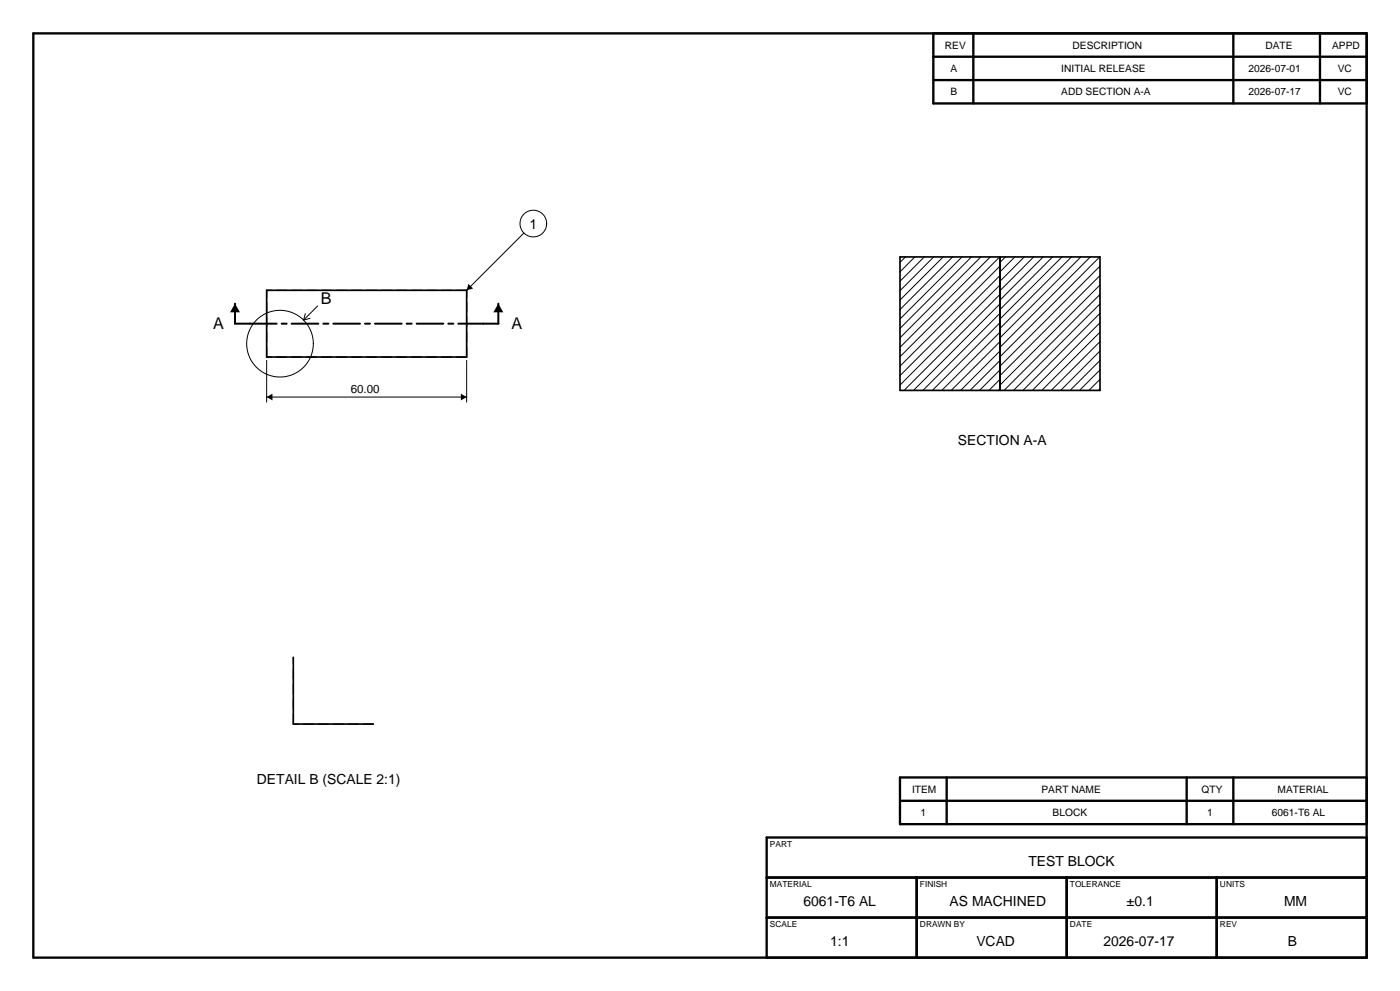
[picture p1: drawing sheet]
<svg xmlns="http://www.w3.org/2000/svg" width="420mm" height="297mm" viewBox="0 0 420 297" stroke-linecap="round" stroke-linejoin="round" font-family="sans-serif">
<g fill="none" stroke="#000" stroke-width=".7">
<path d="M10 10h400v277h-400zM280 10v21h130M280 17h130M292 10v21M370 10v21M396 10v21M280 24h130M284 233v14M356 233v14M370 233v14M410 233h-140v14h140M270 240h140"/>
<path d="M410 251h-180v36M230 275h180M230 263h180M275 263v24M320 263v24M365 263v24"/>
</g>
<path d="M270 77h60v40h-60zM300 77v40M80 87h60v20h-60zM88 197v20h24" fill="none" stroke="#000" stroke-width=".5"/>
<path d="M140 87h-60M80 107v-20M140 107h-60M140 107v-20M88 217v-20M112 217h-24" fill="none" stroke="#000" stroke-width=".35" stroke-dasharray="3 1.5"/>
<g fill="none" stroke="#000" stroke-width=".3">
<path d="M157.2 69.8l-17.2 17.2M271.6 77l-1.6 1.6M274.5 77l-4.5 4.5M277.3 77l-7.3 7.3M280.1 77l-10.1 10.1M282.9 77l-12.9 12.9M285.8 77l-15.8 15.8M288.6 77l-18.6 18.6M291.4 77l-21.4 21.4M294.3 77l-24.3 24.3M297.1 77l-27.1 27.1M299.9 77l-29.9 29.9"/>
<path d="M300 79.7l-30 30M301.6 77l-1.6 1.6M304.5 77l-4.5 4.5M307.3 77l-7.3 7.3M310.1 77l-10.1 10.1M312.9 77l-12.9 12.9M315.8 77l-15.8 15.8M318.6 77l-18.6 18.6M321.4 77l-21.4 21.4M324.3 77l-24.3 24.3M327.1 77l-27.1 27.1M329.9 77l-29.9 29.9"/>
<path d="M330 79.7l-30 30M91.6 94l-.5 1.9M93 95.4l-1.9 .5M95.3 91.7l-4.2 4.2M300 82.6l-30 30M300 85.4l-30 30M300 88.2l-28.8 28.8M300 91.1l-25.9 25.9M300 93.9l-23.1 23.1M300 96.7l-20.3 20.3M300 99.5l-17.5 17.5M330 85.4l-30 30"/>
<path d="M330 82.6l-30 30M330 88.2l-28.8 28.8M330 91.1l-25.9 25.9M330 93.9l-23.1 23.1M330 96.7l-20.3 20.3M330 99.5l-17.5 17.5M80 119h60M80 108v12.5M140 108v12.5M300 102.4l-14.6 14.6M300 105.2l-11.8 11.8M300 108l-9 9"/>
<path d="M300 110.9l-6.1 6.1M300 113.7l-3.3 3.3M300 116.5l-.5 .5M330 102.4l-14.6 14.6M330 105.2l-11.8 11.8M330 108l-9 9M330 110.9l-6.1 6.1M330 113.7l-3.3 3.3M330 116.5l-.5 .5"/>
<circle cx="160" cy="67" r="4"/>
<circle cx="84" cy="103" r="10"/>
</g>
<path d="M70.5 91l1.5 2.6h-3zM140.5 85.1l1.4 1.4-1.9 .5zM149.5 91l1.5 2.6h-3zM80 119l1.7-1v2zM138.3 118l1.7 1-1.7 1z" fill="#000"/>
<path d="M70.5 97v-6M75 97h-4.5M75 97h70M145 97h4.5M149.5 97v-6" fill="none" stroke="#000" stroke-width=".6" stroke-dasharray="8 1.5 1.5 1.5"/>
<g font-size="4.9">
<text x="96.2" y="91.2">B</text>
<text x="63.9" y="98.7">A</text>
<text x="153.4" y="98.7">A</text>
</g>
<g font-size="4.2">
<text x="158.9" y="68.5">1</text>
<text x="287.4" y="133.5">SECTION A-A</text>
<text x="77.1" y="235">DETAIL B (SCALE 2:1)</text>
<text x="308.5" y="259.5">TEST BLOCK</text>
<text x="241" y="271.5">6061-T6 AL</text>
<text x="284.9" y="271.5">AS MACHINED</text>
<text x="337.9" y="271.5">±0.1</text>
<text x="385.2" y="271.5">MM</text>
<text x="249.1" y="283.5">1:1</text>
<text x="292.9" y="283.5">VCAD</text>
<text x="331" y="283.5">2026-07-17</text>
<text x="386.4" y="283.5">B</text>
</g>
<text font-size="3.5" x="105.2" y="117.8">60.00</text>
<g font-size="3.1">
<text x="283.5" y="14.6">REV</text>
<text x="321.8" y="14.6">DESCRIPTION</text>
<text x="379.6" y="14.6">DATE</text>
<text x="399.6" y="14.6">APPD</text>
<text x="285.2" y="21.6">A</text>
<text x="318.4" y="21.6">INITIAL RELEASE</text>
<text x="374.6" y="21.6">2026-07-01</text>
<text x="401.3" y="21.6">VC</text>
<text x="285.2" y="28.6">B</text>
<text x="318.4" y="28.6">ADD SECTION A-A</text>
<text x="374.6" y="28.6">2026-07-17</text>
<text x="401.3" y="28.6">VC</text>
<text x="273.6" y="237.6">ITEM</text>
<text x="312.4" y="237.6">PART NAME</text>
<text x="360.5" y="237.6">QTY</text>
<text x="383.3" y="237.6">MATERIAL</text>
<text x="276.2" y="244.6">1</text>
<text x="315.8" y="244.6">BLOCK</text>
<text x="362.2" y="244.6">1</text>
<text x="381.6" y="244.6">6061-T6 AL</text>
</g>
<g font-size="2.5">
<text x="231" y="253.8">PART</text>
<text x="231" y="265.8">MATERIAL</text>
<text x="276" y="265.8">FINISH</text>
<text x="321" y="265.8">TOLERANCE</text>
<text x="366" y="265.8">UNITS</text>
<text x="231" y="277.8">SCALE</text>
<text x="276" y="277.8">DRAWN BY</text>
<text x="321" y="277.8">DATE</text>
<text x="366" y="277.8">REV</text>
</g>
</svg>
